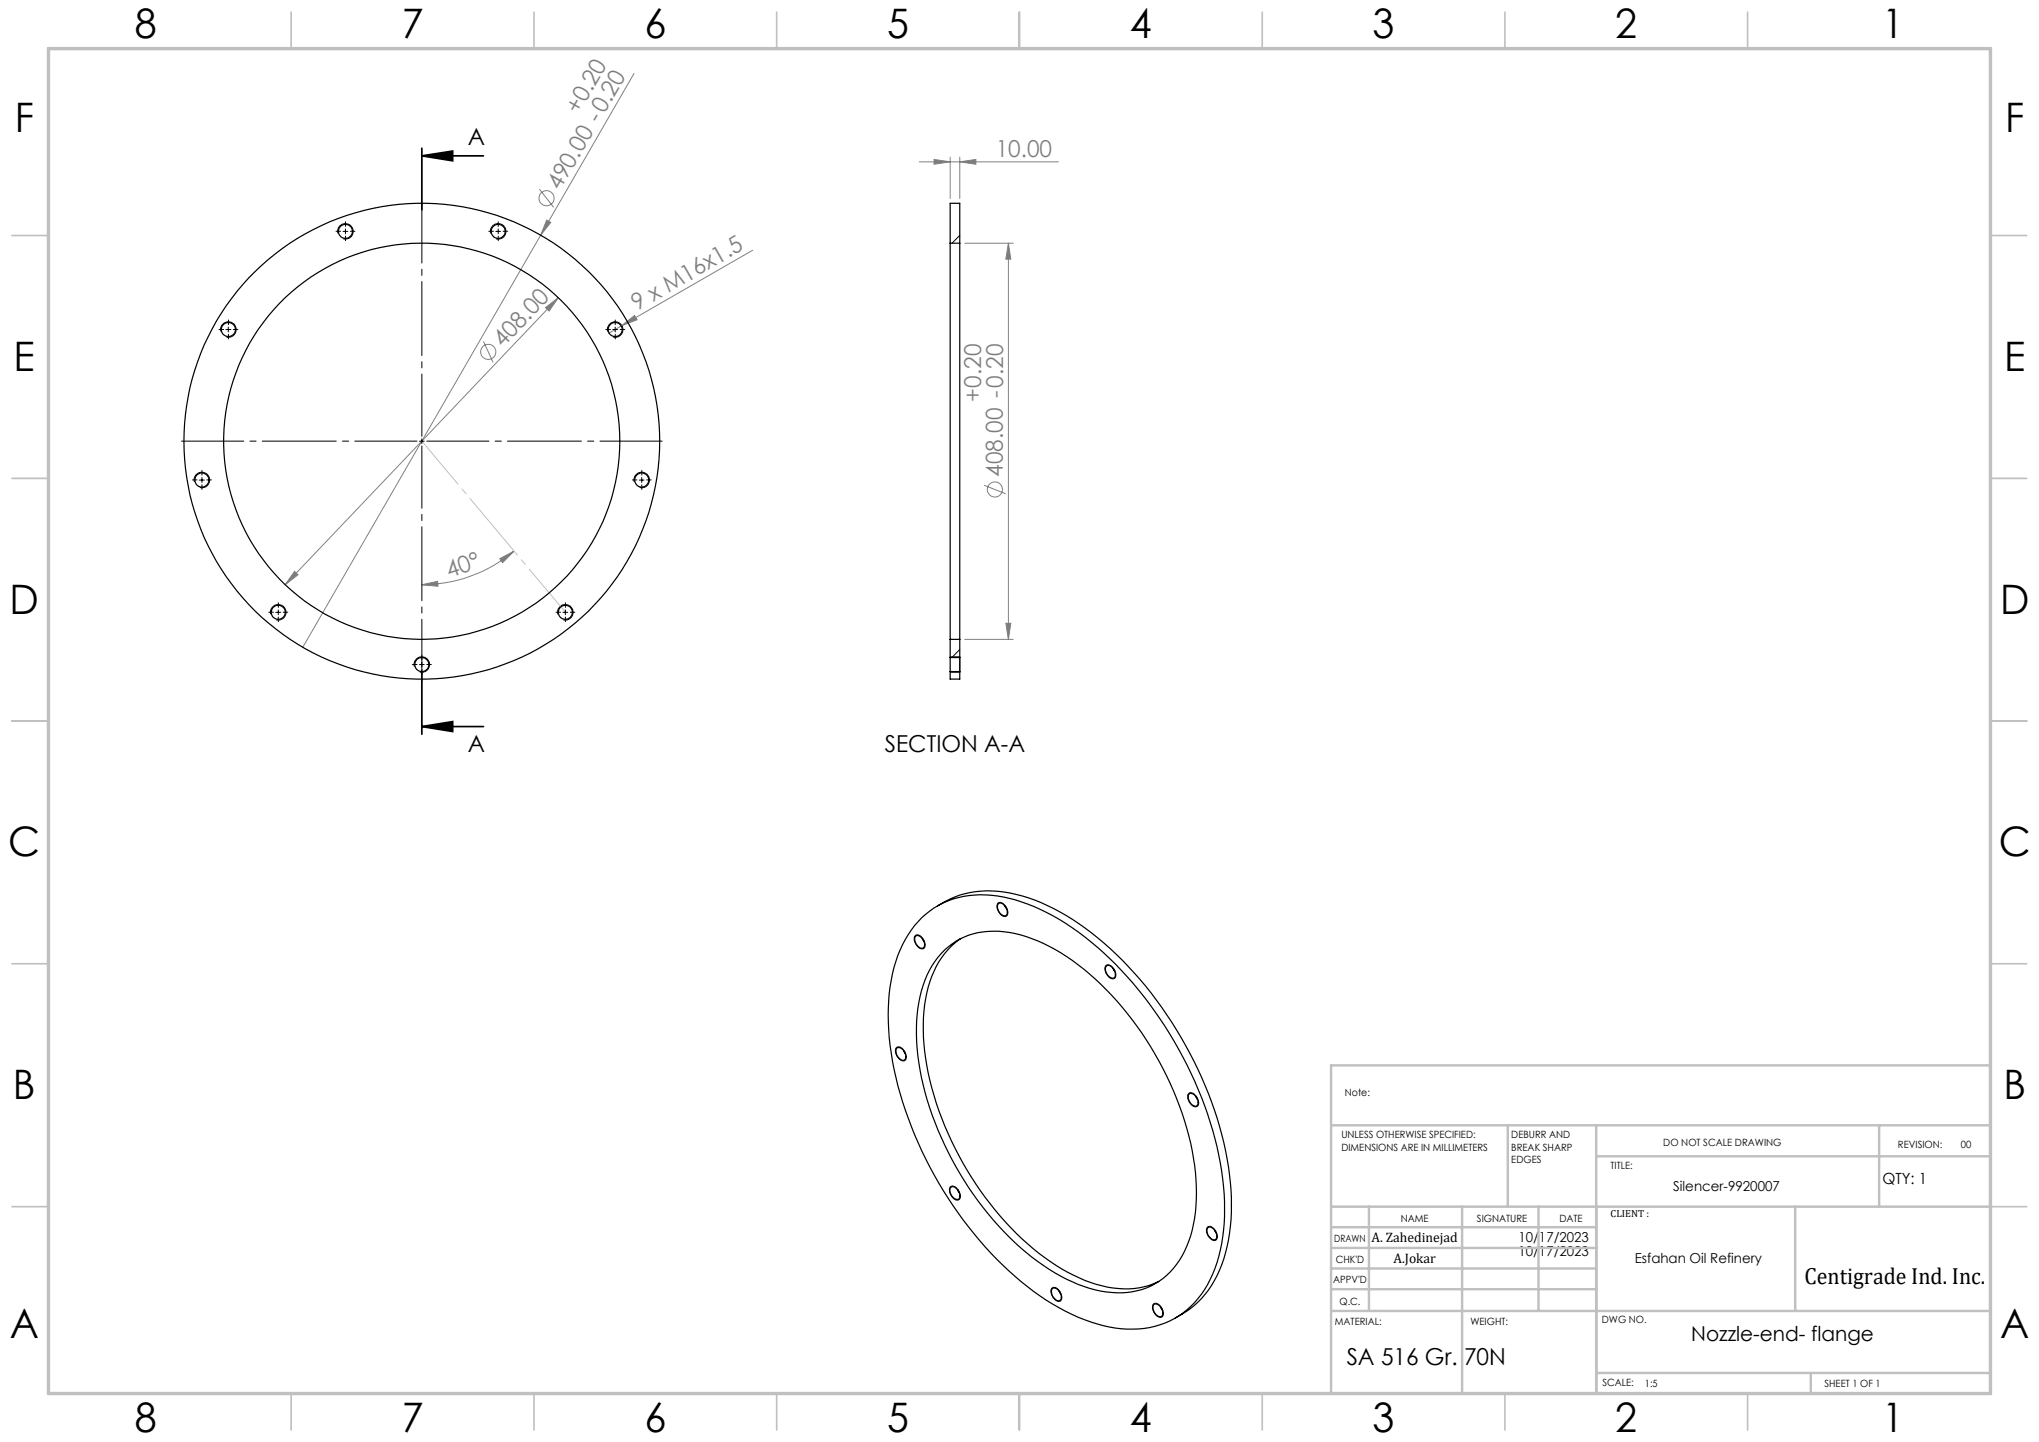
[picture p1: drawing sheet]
<svg xmlns="http://www.w3.org/2000/svg" width="420mm" height="297mm" viewBox="0 0 420 297" stroke-linecap="round" stroke-linejoin="round" font-family="sans-serif">
<g fill="none" stroke="#808080" stroke-width=".21">
<path d="M130.6 15.1l-19.2 33.3M111.1 38.9l3 3.8M189.4 33.3h28.6M192.4 32.8l3.3 .5-3.3 .5zM195.7 32.3v8.6M197.7 33.3l3.3-.5v1zM197.7 32.3v8.6M111.4 48.4l-49 84.9M112.6 45.3l.9 .5-2.1 2.6zM155 51.5l-26.9 15.6M198.7 50.1h10M207.7 50.1l.5 3.3h-1z"/>
<path d="M207.7 50.1v81.6M99.6 70.3l2 4.3M112.4 63.4l2.6-2.1-1.9 2.8zM115 61.3l-56.3 59.1M128.1 67.1l2.6-2.1 .5 .9zM128.1 67.1l-2.8 1.6M202.7 99.9l4.5 1.8M60.7 117.7l.7 .7-2.7 2zM102.9 115.1l3-1.6-2.4 2.4zM105.9 113.5a29.8 29.8 0 0 1-19 6.9M86.9 120.4l3.2-.7 .1 1.1zM198.7 131.7h10"/>
<path d="M207.2 128.4h1l-.5 3.3z"/>
<circle cx="112.6" cy="40.8" r="1.55"/>
<circle cx="100.6" cy="72.5" r="1.56"/>
<circle cx="204.9" cy="100.8" r="1.55"/>
</g>
<path d="M86.9 32.1h12.7M86.9 30.5v12.7M86.9 32.1l6.3-1v2zM86.9 138.5v12.7M86.9 149.6h12.7M86.9 149.6l6.3-1v2.1z" fill="none" stroke="#000" stroke-width=".35"/>
<g fill="none" stroke="#000" stroke-width=".21">
<path d="M69.6 48.1a1.6 1.6 0 0 1 1.4-2 1.6 1.6 0 0 1 1.7 1.7 1.6 1.6 0 0 1-2 1.4M70.7 47.7h.9M71.2 47.2v1M101.1 48.1a1.6 1.6 0 0 1 1.4-2 1.6 1.6 0 0 1 1.7 1.7 1.6 1.6 0 0 1-2 1.4M102.1 47.7h1M102.6 47.2v1M45.5 68.3a1.6 1.6 0 0 1 1.4-2 1.6 1.6 0 0 1 1.8 1.7 1.6 1.6 0 0 1-2.1 1.4M46.5 67.9h1.1M47 67.4v1M125.2 68.3a1.6 1.6 0 0 1 1.4-2 1.6 1.6 0 0 1 1.7 1.7 1.6 1.6 0 0 1-2 1.4M126.2 67.9h1M126.7 67.4v1"/>
<path d="M40 99.3a1.6 1.6 0 0 1 1.4-2 1.6 1.6 0 0 1 1.8 1.7 1.6 1.6 0 0 1-2 1.4M41.1 98.9h1M41.6 98.4v1M86.4 90.9h1M86.9 90.4v1M130.6 99.3a1.6 1.6 0 0 1 1.4-2 1.6 1.6 0 0 1 1.8 1.7 1.6 1.6 0 0 1-2 1.4M131.7 98.9h1M132.2 98.4v1M55.8 126.5a1.6 1.6 0 0 1 1.4-2 1.6 1.6 0 0 1 1.7 1.8 1.6 1.6 0 0 1-2 1.4M56.8 126.1h1M57.3 125.6v1M85.3 137.3a1.6 1.6 0 0 1 1.4-2 1.6 1.6 0 0 1 1.8 1.7 1.6 1.6 0 0 1-2 1.4"/>
<path d="M86.4 136.9h1M86.9 136.4v1M114.9 126.5a1.6 1.6 0 0 1 1.4-2 1.6 1.6 0 0 1 1.7 1.8 1.6 1.6 0 0 1-2 1.4M116 126.1h.9M116.5 125.6v1M195.7 135.3h2M195.7 138.5h2M188.6 192.7a1.36 1.36 0 0 1 1.7 1l.2 .5a.84 .84 0 0 1-.3 1.2 .84 .84 0 0 1-1.1-.4 1.81 1.81 0 0 1-.5-2.3zM205.6 186a1.47 1.47 0 0 1 1.8 1.2l.1 .3a.84 .84 0 0 1-.2 1.2 .84 .84 0 0 1-1.2-.4 1.97 1.97 0 0 1-.5-2.3zM227.8 198.8a1.72 1.72 0 0 1 2 1.9 .76 .76 0 0 1-.4 .9 .76 .76 0 0 1-.9-.3 1.96 1.96 0 0 1-.7-2.5zM184.7 215.8a1.36 1.36 0 0 1 1.7 .9l.2 .5a.83 .83 0 0 1-.2 1.2 .83 .83 0 0 1-1.2-.3 1.88 1.88 0 0 1-.5-2.3zM244.9 225.2a1.71 1.71 0 0 1 2 1.7 .81 .81 0 0 1-.4 1 .81 .81 0 0 1-1.1-.4 1.85 1.85 0 0 1-.5-2.3z"/>
<path d="M195.8 244.4a1.44 1.44 0 0 1 1.8 1l.2 .7a.81 .81 0 0 1-.4 1.1 .81 .81 0 0 1-1.1-.4 1.92 1.92 0 0 1-.5-2.4zM248.7 252.8a1.28 1.28 0 0 1 1.8 .9l.2 .5a.82 .82 0 0 1-.3 1.2 .82 .82 0 0 1-1.1-.3 1.98 1.98 0 0 1-.6-2.3zM216.6 265.4a1.07 1.07 0 0 1 1.7 .6 1.29 1.29 0 0 1-.1 2 2.06 2.06 0 0 1-1.6-2.6zM237.7 268.5a1.88 1.88 0 0 1 1.9 2 .74 .74 0 0 1-.5 .8 .74 .74 0 0 1-.8-.3 1.87 1.87 0 0 1-.6-2.5z"/>
</g>
<path d="M86.9 90.9l29.6 35.2" fill="none" stroke="#c0c0c0" stroke-width=".21" stroke-dasharray="15.2 1.3 1.3 1.3" stroke-dashoffset="3.7"/>
<g fill="none" stroke="#c0c0c0" stroke-width=".35">
<path d="M60 2.5v7.5M110 2.5v7.5M160 2.5v7.5M210 2.5v7.5M260 2.5v7.5M310 2.5v7.5M360 2.5v7.5M2.5 48.5h7.5M410 48.5h7.5M2.5 98.5h7.5M410 98.5h7.5M2.5 148.5h7.5"/>
<path d="M410 148.5h7.5M2.5 198.5h7.5M410 198.5h7.5M2.5 248.5h7.5M410 248.5h7.5M60 287v7.5M110 287v7.5M160 287v7.5M210 287v7.5M260 287v7.5M310 287v7.5M360 287v7.5"/>
</g>
<g fill="none" stroke="#c0c0c0" stroke-width=".5">
<path d="M410 219.4h-135.8v67.4M274.2 231.8h135.8M310.6 231.8v16.7M328.8 231.8v55.2M328.8 238.2h81.2M387.1 231.8v16.7M274.2 248.5h135.8M274.2 257h54.6M274.2 252.8h54.6M282 248.5v21.5M301.2 248.5v38.3M316.9 248.5v21.5"/>
<path d="M369.8 248.5v21.5M274.2 265.5h54.6M274.2 261.3h54.6M274.2 270h135.8M328.8 282.8h81.2M373 282.8v4.2"/>
</g>
<path d="M10 10h400v277h-400z" fill="none" stroke="#c0c0c0" stroke-width=".7"/>
<path d="M85.9 90.9h-48.5M86.9 89.9v-48.5M86.9 91.9v48.5M87.9 90.9h48.5" fill="none" stroke="#000" stroke-width=".21" stroke-dasharray="15.2 1.3 1.3 1.3" stroke-dashoffset="2.4"/>
<g fill="none" stroke="#000" stroke-width=".21" stroke-dasharray="15.2 1.3 1.3 1.3">
<path d="M70.2 47.6h-1M71.2 46.6v-.9M71.2 48.6v1M72.2 47.6h.9M101.6 47.6h-.9M102.6 46.6v-.9M102.6 48.6v1M103.6 47.6h1M46.1 67.9h-1M47.1 66.9v-1M47.1 68.9v.9M48.1 67.9h.9"/>
<path d="M125.7 67.9h-.9M126.7 66.9v-1M126.7 68.9v.9M127.7 67.9h1M40.6 98.8h-1M41.6 97.8v-.9M41.6 99.8v1M42.6 98.8h.9M131.2 98.8h-1M132.2 97.8v-.9M132.2 99.8v1M133.2 98.8h.9"/>
<path d="M56.3 126.1h-.9M57.3 125.1v-1M57.3 127.1v.9M58.3 126.1h1M85.9 136.9h-1M86.9 135.9v-1M86.9 137.9v.9M87.9 136.9h.9M115.5 126.1h-1M116.5 125.1v-1M116.5 127.1v.9M117.5 126.1h.9"/>
</g>
<path d="M197.7 135.3v3.2" fill="none" stroke="#000" stroke-width=".25"/>
<path d="M86.9 32.1l6.3-1v2zM86.9 149.6l6.3-1v2.1z" fill="#000"/>
<g fill="#808080">
<path d="M128.1 67.1l2.6-2.1 .5 .9z"/>
<path d="M112.6 45.3l.9 .5-2.1 2.6z"/>
<path d="M86.9 120.4l3.2-.7 .1 1.1zM102.9 115.1l3-1.6-2.4 2.4z"/>
<path d="M192.4 32.8l3.3 .5-3.3 .5zM197.7 33.3l3.3-.5v1z"/>
<path d="M60.7 117.7l-2 2.7 2.7-2zM112.4 63.4l.7 .7 1.9-2.8z"/>
<path d="M207.7 50.1l.5 3.3h-1zM207.2 128.4h1l-.5 3.3z"/>
</g>
<g fill="none" stroke="#000" stroke-width=".25">
<path d="M195.7 50.1v81.6M195.7 50.1v-8.2h2v8.2M195.7 50.1h2M197.7 50.1v81.6M195.7 135.4v2.9M195.7 138.3v1.6h2v-1.6M195.7 131.7v3.7M195.7 135.4h2M195.7 131.7h2M195.7 138.3h2M197.7 135.4v2.9M197.7 131.7v3.7"/>
<path d="M188.6 192.8a1.53 1.53 0 0 1 1.8 1.5 .71 .71 0 0 1-.3 .9 .71 .71 0 0 1-.9-.2 1.85 1.85 0 0 1-.6-2.2zM189.9 189a18.4 18.4 0 0 1 16.8-4.3 44.6 44.6 0 0 1 20.6 11.5 80.9 80.9 0 0 1 24.3 45 39.6 39.6 0 0 1-1.8 21.2 17.7 17.7 0 0 1-18.8 11.3 39.8 39.8 0 0 1-20.6-9.6 79.9 79.9 0 0 1-26.8-47.2 41 41 0 0 1 1.3-20.1 22.2 22.2 0 0 1 5-7.8zM190 193.3l.3 .5M193.1 186.6a20.2 20.2 0 0 1 17.5-2.1 49.6 49.6 0 0 1 20.6 13.3 81.1 81.1 0 0 1 21.8 42.5 39.7 39.7 0 0 1-1.8 21.3 18.7 18.7 0 0 1-9.1 9.9M194.6 195.7a15.1 15.1 0 0 1 13.3-3.7 35.3 35.3 0 0 1 16.5 8.6 66.7 66.7 0 0 1 21.7 39.4 32.9 32.9 0 0 1-1.7 16.7 14.7 14.7 0 0 1-16.5 9.4 33.9 33.9 0 0 1-16.6-8.2 66.4 66.4 0 0 1-22.2-40.5 30.3 30.3 0 0 1 2.4-17.6l1.7-2.6zM197.9 193.3a17.7 17.7 0 0 0-7.2 12.4 46.1 46.1 0 0 0 2.7 23.1 65.9 65.9 0 0 0 21.7 30.2 29.3 29.3 0 0 0 16.4 6.5 15.5 15.5 0 0 0 7.2-1.6M205.7 186.1a1.24 1.24 0 0 1 1.6 .9l.2 .6a.71 .71 0 0 1-.3 1 .71 .71 0 0 1-1-.3 1.88 1.88 0 0 1-.5-2.2zM207 186.6l.3 .6M227.8 199.1l.1-.1a1.2 1.2 0 0 1 1.6 .9 .93 .93 0 0 1-.3 1.6 1.9 1.9 0 0 1-1.4-2.4zM229.3 199.5l.3 .5M184.7 215.9a1.57 1.57 0 0 1 1.9 1.8 .66 .66 0 0 1-.5 .7 .66 .66 0 0 1-.8-.3 1.8 1.8 0 0 1-.6-2.2zM186.1 216.4l.3 .5"/>
<path d="M245 225.3a1.2 1.2 0 0 1 1.6 .9 .96 .96 0 0 1-.4 1.7 1.86 1.86 0 0 1-1.2-2.6zM246.3 225.8l.3 .6M195.9 244.5a1.2 1.2 0 0 1 1.6 1 .93 .93 0 0 1-.4 1.5 1.81 1.81 0 0 1-1.2-2.5zM197.2 245l.4 .6M248.8 252.8a1.38 1.38 0 0 1 1.7 1.3 .75 .75 0 0 1 .1 .9 .75 .75 0 0 1-1 .2 1.88 1.88 0 0 1-.8-2.4zM250.2 253.4l.3 .5M216.8 265.4a1.57 1.57 0 0 1 1.8 1.8 .66 .66 0 0 1-.4 .7 .66 .66 0 0 1-.8-.3 1.8 1.8 0 0 1-.6-2.2zM218.2 265.9l.3 .5M237.7 268.7a1.6 1.6 0 0 1 1.8 1.8 .68 .68 0 0 1-.4 .7 .68 .68 0 0 1-.8-.3 1.85 1.85 0 0 1-.6-2.2zM239 269.2l.4 .5"/>
<circle cx="71.2" cy="47.7" r="1.45"/>
<circle cx="102.6" cy="47.7" r="1.45"/>
<circle cx="47.1" cy="67.9" r="1.45"/>
<circle cx="126.7" cy="67.9" r="1.45"/>
<circle cx="41.6" cy="98.9" r="1.45"/>
<circle cx="86.9" cy="90.9" r="40.8"/>
<circle cx="86.9" cy="90.9" r="49"/>
<circle cx="132.2" cy="98.9" r="1.45"/>
<circle cx="57.3" cy="126.1" r="1.45"/>
<circle cx="86.9" cy="136.9" r="1.45"/>
<circle cx="116.4" cy="126.1" r="1.45"/>
</g>
<path d="M197.7 48.5l-1.6 1.6M197.7 133.8l-1.6 1.6" fill="none" stroke="#000" stroke-width=".21"/>
<g font-size="8.4">
<text x="27.7" y="7.9">8</text>
<text x="82.7" y="7.9">7</text>
<text x="132.7" y="7.9">6</text>
<text x="182.7" y="7.9">5</text>
<text x="232.7" y="7.9">4</text>
<text x="282.7" y="7.9">3</text>
<text x="332.7" y="7.9">2</text>
<text x="387.7" y="7.9">1</text>
<text x="3" y="27.1">F</text>
<text x="413" y="27.1">F</text>
<text x="2.8" y="76.4">E</text>
<text x="412.8" y="76.4">E</text>
<text x="2" y="126.4">D</text>
<text x="412" y="126.4">D</text>
<text x="1.7" y="176.4">C</text>
<text x="411.7" y="176.4">C</text>
<text x="2.7" y="226.4">B</text>
<text x="412.7" y="226.4">B</text>
<text x="2" y="275.6">A</text>
<text x="412" y="275.6">A</text>
<text x="27.7" y="294.9">8</text>
<text x="82.7" y="294.9">7</text>
<text x="132.7" y="294.9">6</text>
<text x="182.7" y="294.9">5</text>
<text x="232.7" y="294.9">4</text>
<text x="282.7" y="294.9">3</text>
<text x="332.7" y="294.9">2</text>
<text x="387.7" y="294.9">1</text>
</g>
<g font-size="4.8" fill="#808080">
<text x="119.2" y="23.7" transform="rotate(-60 119.2 23.7)">+0.20</text>
<text x="205.1" y="32.2">10.00</text>
<text x="115.3" y="39.4" transform="rotate(-60 115.3 39.4)">490.00 -0.20</text>
<text x="131.3" y="64" transform="rotate(-30 131.3 64)">9 x M16x1.5</text>
<text x="103.6" y="71.7" transform="rotate(-46 103.6 71.7)">408.00</text>
<text x="202.1" y="82.7" transform="rotate(-90 202.1 82.7)">+0.20</text>
<text x="206.6" y="98.2" transform="rotate(-90 206.6 98.2)">408.00 -0.20</text>
<text x="92.5" y="119" transform="rotate(-18 92.5 119)">40°</text>
</g>
<g font-size="4.8">
<text x="96.4" y="29.8">A</text>
<text x="96.4" y="154.9">A</text>
<text x="182.3" y="154.9">SECTION A-A</text>
<text x="371.7" y="264.5">Centigrade Ind. Inc.</text>
<text x="277.4" y="281.1">SA 516 Gr. 70N</text>
</g>
<text font-size="4.2" x="348.4" y="276.1">Nozzle-end- flange</text>
<text font-size="3.2" x="387.7" y="243.9">QTY: 1</text>
<g font-size="2.8">
<text x="344.7" y="245.3">Silencer-9920007</text>
<text x="282.5" y="255.9">A. Zahedinejad</text>
<text x="312.8" y="255.9">10/17/2023</text>
<text x="287" y="260.1">A.Jokar</text>
<text x="312.8" y="258.7">10/17/2023</text>
<text x="336.7" y="260.1">Esfahan Oil Refinery</text>
</g>
<g font-size="2.1">
<text x="277" y="225.8">Note:</text>
<text x="276.3" y="234.5">UNLESS OTHERWISE SPECIFIED:</text>
<text x="276.3" y="237">DIMENSIONS ARE IN MILLIMETERS</text>
<text x="311.3" y="234.5">DEBURR AND</text>
<text x="311.3" y="237">BREAK SHARP</text>
<text x="311.3" y="239.5">EDGES</text>
<text x="342.6" y="235.9">DO NOT SCALE DRAWING</text>
<text x="391" y="236.5">REVISION:</text>
<text x="403.9" y="236.5">00</text>
<text x="331.8" y="240.8">TITLE:</text>
<text x="288.5" y="251.7">NAME</text>
<text x="304.2" y="251.7">SIGNATURE</text>
<text x="321.2" y="251.7">DATE</text>
<text x="331.8" y="250.7">CLIENT :</text>
<text x="274.8" y="255.8">DRAWN</text>
<text x="275.1" y="260.1">CHK'D</text>
<text x="274.6" y="264.2">APPV'D</text>
<text x="275.9" y="268.7">Q.C.</text>
<text x="275" y="273">MATERIAL:</text>
<text x="302.9" y="273">WEIGHT:</text>
<text x="330" y="272.5">DWG NO.</text>
<text x="330.1" y="285.6">SCALE:</text>
<text x="338.8" y="285.6">1:5</text>
<text x="375.8" y="285.6">SHEET 1 OF 1</text>
</g>
</svg>
